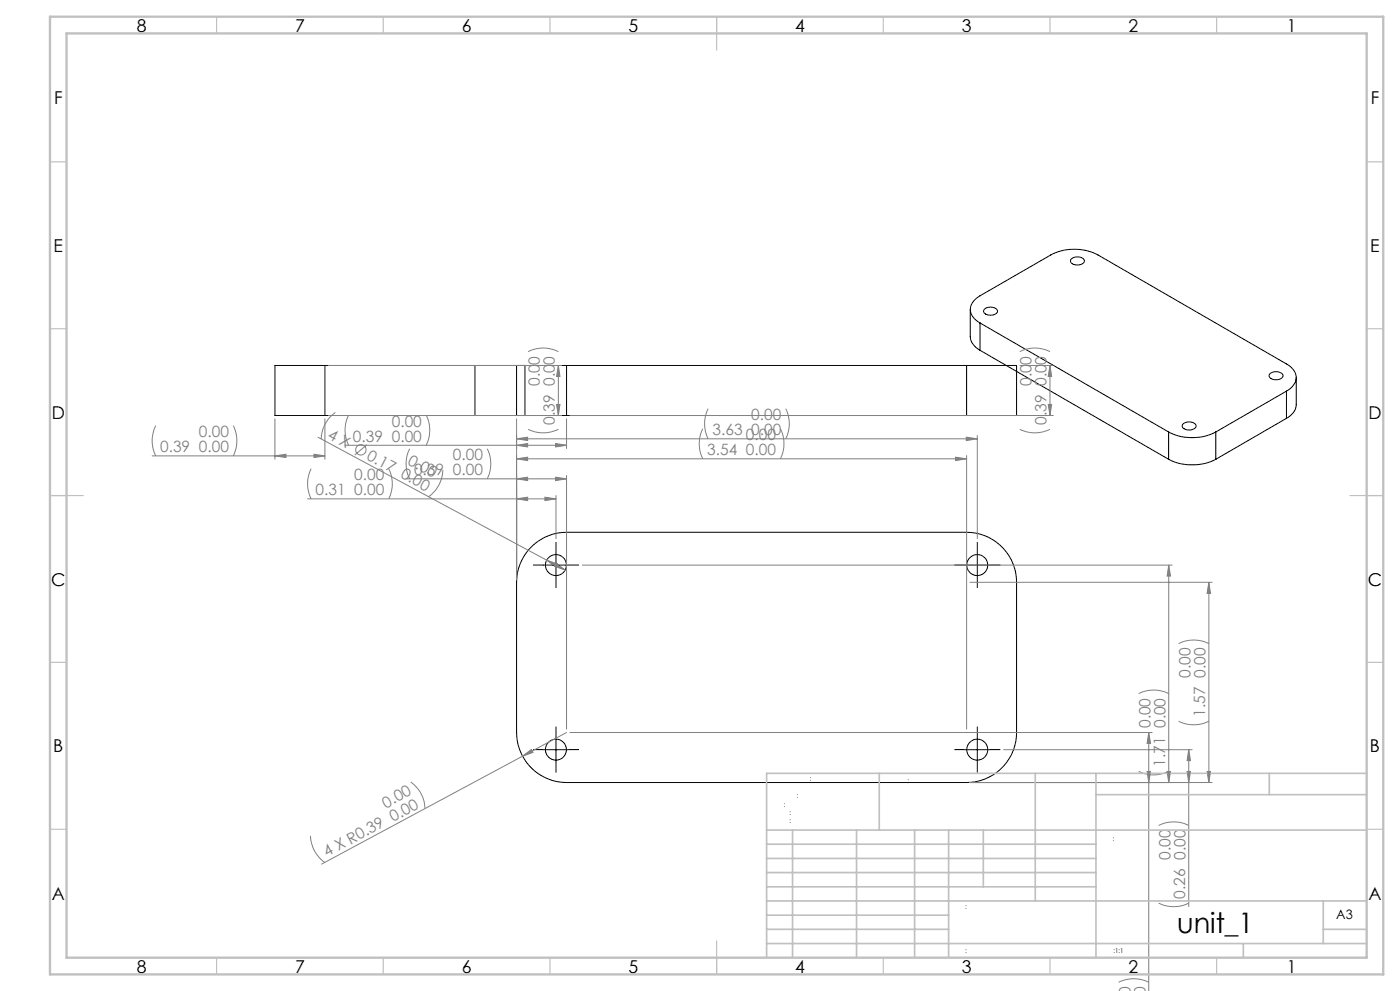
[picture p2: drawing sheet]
<svg xmlns="http://www.w3.org/2000/svg" width="420mm" height="297mm" viewBox="0 0 420 297" stroke-linecap="round" stroke-linejoin="round" font-family="sans-serif">
<g fill="none" stroke="#000" stroke-width=".3">
<path d="M321.3 77.7a2.57 2.57 0 0 1 4 .5 2.5 2.5 0 0 1-4.1 .3zM291.1 92.7v8.2a4.9 4.9 0 0 0 2.9 4.1M294 96.8a4.3 4.3 0 0 1-2.4-5.9l.7-1 1.7-1.3 21.2-12.2a15.6 15.6 0 0 1 14.2 0l56.5 32.7a4.5 4.5 0 0 1 2.7 5.4l-1 1.5-1.7 1.2M294 96.8l56.6 32.7M294 96.8v8.2M295.2 92.8a2.57 2.57 0 0 1 4.1 .5 2.51 2.51 0 0 1-3.9 .6l-.3-.4zM97.5 109.5h-15v15h15M97.5 109.5h45M97.5 109.5v15M142.5 109.5h15v15h-15M142.5 109.5v15M170 109.5h-15v15h15"/>
<path d="M170 109.5v15M170 109.5h120M290 109.5h15v15h-15M290 109.5v15M294 105l56.6 32.7M380.9 112.1a2.57 2.57 0 0 1 4 .5 2.5 2.5 0 0 1-4.1 .3zM385.9 117.2l-21.2 12.3M385.9 117.2v8.2M388.9 113.1v8.2a4.8 4.8 0 0 1-3 4.1M97.5 124.5h45M170 124.5h120M350.6 137.7a15.9 15.9 0 0 0 14.1 0"/>
<path d="M350.6 129.5a15.6 15.6 0 0 0 14.1 0M350.6 129.5v8.2M355 127a2.58 2.58 0 0 1 3.8 .7 2.5 2.5 0 0 1-4.1 .2v-.5zM364.7 129.5v8.2M385.9 125.4l-21.2 12.3M158.9 164.4a14.8 14.8 0 0 1 11.1-4.9h120a15 15 0 0 1 15 15v45a15 15 0 0 1-15 15h-120a15 15 0 0 1-15-15v-45a15 15 0 0 1 3.9-10.1zM163 169.4h7.5M166.8 165.6v7.5M289.4 169.4h7.5M293.2 165.6v7.5M163 224.7h7.5M166.8 220.9v7.5"/>
<path d="M289.4 224.7h7.5M293.2 220.9v7.5"/>
<circle cx="166.8" cy="169.4" r="3.2"/>
<circle cx="293.2" cy="169.4" r="3.2"/>
<circle cx="166.8" cy="224.7" r="3.2"/>
<circle cx="293.2" cy="224.7" r="3.2"/>
</g>
<g fill="none" stroke="#808080" stroke-width=".3">
<path d="M98.5 109.5h70M158.4 105.4a10.2 10.2 0 0 1 9.1 0M167.5 109.5l.5 3.3h-1zM167.5 109.5v15M305.9 105.4a10.2 10.2 0 0 1 9.1 0M306 109.5h10M315 109.5l.5 3.3h-1zM315 109.5v15M45.6 136.6h51.9M46.7 127.6a10.2 10.2 0 0 0 0 9M70 127.6a10.2 10.2 0 0 1 0 9M82.5 136.6l3.3-.5v1z"/>
<path d="M82.5 125.5v12.1M94.2 136.1l3.3 .5-3.3 .5zM95.4 131.1l74.1 39.7M97.5 125.5v12.1M98.5 124.5h70M100.6 123.6a10.1 10.1 0 0 0-4.3 8M103.5 133.5h66.5M104.6 124.4a9.9 9.9 0 0 0 0 9.1M110.1 133.3l-3.7 3M122.9 134.5a9.9 9.9 0 0 0 0 9M127.8 124.4a9.9 9.9 0 0 1 0 9.1M146.2 134.5a9.9 9.9 0 0 1 0 9"/>
<path d="M155 133.5l3.3-.6v1zM155 137.5l3.3-.5v1zM155 131.5l3.3-.5v1zM155 125.5v48M155 137.5h135M155 131.5h138.2M158.4 128.7a10.2 10.2 0 0 0 9.1 0M166.7 132.9l3.3 .6-3.3 .4zM167 121.2h1l-.5 3.3zM170 125.5v8.9M171 124.5h145M210.9 128.5a9.9 9.9 0 0 0 0 9"/>
<path d="M212.4 122.5a10.2 10.2 0 0 0 0 9M234.1 128.5a9.9 9.9 0 0 1 0 9M235.7 122.5a10.2 10.2 0 0 1 0 9M286.7 137l3.3 .5-3.3 .5zM289.9 131l3.3 .5-3.3 .5zM290 136.5v82M293.2 130.5v31M305.9 128.7a10.2 10.2 0 0 0 9.1 0M314.5 121.2h1l-.5 3.3zM92.3 149.5h74.5M93.3 140.5a10.2 10.2 0 0 0 0 9M116.6 140.5a10.2 10.2 0 0 1 0 9"/>
<path d="M121.8 143.5h48.2M132.9 140.9a10.2 10.2 0 0 1-4.3 8M155 149.5l3.3-.5v1zM155 143.5l3.3-.5v1zM163.5 149l3.3 .5-3.3 .5zM166.7 143l3.3 .5-3.3 .5zM166.8 148.5v13M170 142.5v76M164 167.9l3.1 1.1-.4 .9zM166.9 168.8l2.6 2-3.1-1.1zM174.7 169.4h176.9M291 174.5h72.6"/>
<path d="M350.6 169.4l.6 3.2h-1.1zM350.6 169.4v65.1M362.7 174.5l.4 3.3h-1zM362.7 174.5v60M353.6 192.9a9.9 9.9 0 0 1 9.1 0M170 219.5l-73.5 39.5M171 219.5h174.7M341.6 207.9a9.9 9.9 0 0 1 9 0M344.6 219.5l.6 3.3h-1.1zM344.6 219.5v77.6M353.6 216.1a9.9 9.9 0 0 0 9.1 0M123.2 234.3a10.2 10.2 0 0 1 4.3 8"/>
<path d="M156.8 226.6l2.6-2 .5 .9zM291 234.5h72.6M301.1 224.7h56.5M341.6 231.2a10.2 10.2 0 0 0 9 0M344.1 231.2h1.1l-.6 3.3zM350.1 231.2h1.1l-.6 3.3zM356.1 231.2h1.1l-.6 3.3zM356.6 224.7l.6 3.3h-1.1zM356.6 224.7v47M362.1 231.2h1l-.4 3.3zM93.1 250.5a10.1 10.1 0 0 0 4.3 8M347.6 247.4a9.9 9.9 0 0 1 9 0"/>
<path d="M347.6 270.6a9.9 9.9 0 0 0 9 0M335.6 294.4a10.2 10.2 0 0 1 9 0"/>
<circle cx="108.2" cy="134.8" r="1.56"/>
</g>
<g fill="none" stroke="#000" stroke-width=".3" stroke-dasharray="15.2 1.3 1.3 1.3" stroke-linecap="butt">
<path d="M163.1 169.3h-3.2M166.8 165.6v-3.2M166.8 173.1v3.1M170.6 169.3h3.1M289.4 169.3h-3.1M293.2 165.6v-3.2M293.2 173.1v3.1M296.9 169.3h3.2M163.1 224.7h-3.2M166.8 220.9v-3.1M166.8 228.4v3.2M170.6 224.7h3.1"/>
<path d="M289.4 224.7h-3.1M293.2 220.9v-3.1M293.2 228.4v3.2M296.9 224.7h3.2"/>
</g>
<g fill="none" stroke="#c0c0c0" stroke-width=".35">
<path d="M65 5v5M115 5v5M165 5v5M215 5v10M265 5v5M315 5v5M365 5v5M15 48.5h5M410 48.5h5M15 98.5h5M410 98.5h5M15 148.5h10"/>
<path d="M405 148.5h10M15 198.5h5M410 198.5h5M15 248.5h5M410 248.5h5M65 287v5M115 287v5M165 287v5M215 282v10M265 287v5M315 287v5M365 287v5"/>
</g>
<g fill="none" stroke="#c0c0c0" stroke-width=".5">
<path d="M263.8 231.8v17M310.6 231.8v38.2M328.8 231.8v55.2M328.8 238.2h81.2M380.8 231.8v6.4M410 231.8h-180v55.2M230 248.8h180M230 257.3h98.8M230 253h98.8M237.8 248.8v38.2M257 248.8v38.2M274.4 248.8v38.2"/>
<path d="M284.6 248.8v38.2M295 248.8v17M230 265.8h98.8M230 261.5h98.8M230 278.5h54.6M230 274.3h54.6M230 270h180M397 278.5h13M397 270v12.8M230 282.8h180M373 282.8v4.2"/>
</g>
<path d="M15 5h400v287h-400zM20 10h390v277h-390z" fill="none" stroke="#c0c0c0" stroke-width=".7"/>
<g fill="#808080">
<path d="M156.8 226.6l2.6-2 .5 .9z"/>
<path d="M166.9 168.8l-.5 .9 3.1 1.1zM164 167.9l2.7 2 .4-.9z"/>
<path d="M166.7 132.9l3.3 .6-3.3 .4zM155 133.5l3.3-.6v1zM94.2 136.1l3.3 .5-3.3 .5zM82.5 136.6l3.3-.5v1z"/>
<path d="M155 149.5l3.3-.5v1zM163.5 149l3.3 .5-3.3 .5zM155 143.5l3.3-.5v1zM166.7 143l3.3 .5-3.3 .5zM155 137.5l3.3-.5v1zM286.7 137l3.3 .5-3.3 .5zM155 131.5l3.3-.5v1zM289.9 131l3.3 .5-3.3 .5z"/>
<path d="M344.1 231.2h1.1l-.6 3.3zM344.6 219.5l.6 3.3h-1.1zM350.1 231.2h1.1l-.6 3.3zM350.6 169.4l.6 3.2h-1.1zM356.1 231.2h1.1l-.6 3.3zM356.6 224.7l.6 3.3h-1.1zM362.1 231.2h1l-.4 3.3zM362.7 174.5l.4 3.3h-1z"/>
<path d="M315 109.5l.5 3.3h-1zM314.5 121.2h1l-.5 3.3zM167.5 109.5l.5 3.3h-1zM167 121.2h1l-.5 3.3z"/>
</g>
<text font-size="8.5" x="353.1" y="279.7">unit_1</text>
<g font-size="5.3">
<text x="41" y="9.5">8</text>
<text x="88.5" y="9.5">7</text>
<text x="138.5" y="9.5">6</text>
<text x="188.5" y="9.5">5</text>
<text x="238.5" y="9.5">4</text>
<text x="288.5" y="9.5">3</text>
<text x="338.5" y="9.5">2</text>
<text x="386" y="9.5">1</text>
<text x="16.2" y="31.2">F</text>
<text x="411.2" y="31.2">F</text>
<text x="16.1" y="75.5">E</text>
<text x="411.1" y="75.5">E</text>
<text x="15.5" y="125.5">D</text>
<text x="410.5" y="125.5">D</text>
<text x="15.4" y="175.5">C</text>
<text x="410.4" y="175.5">C</text>
<text x="16" y="225.5">B</text>
<text x="411" y="225.5">B</text>
<text x="15.5" y="269.7">A</text>
<text x="410.5" y="269.7">A</text>
<text x="41" y="291.5">8</text>
<text x="88.5" y="291.5">7</text>
<text x="138.5" y="291.5">6</text>
<text x="188.5" y="291.5">5</text>
<text x="238.5" y="291.5">4</text>
<text x="288.5" y="291.5">3</text>
<text x="338.5" y="291.5">2</text>
<text x="386" y="291.5">1</text>
</g>
<g font-size="4.7" fill="#808080">
<text x="162" y="115.7" transform="rotate(-90 162 115.7)">0.00</text>
<text x="309.5" y="115.7" transform="rotate(-90 309.5 115.7)">0.00</text>
<text x="225.4" y="126">0.00</text>
<text x="59.7" y="131.1">0.00</text>
<text x="98" y="131.2" transform="rotate(28 98 131.2)">4 X</text>
<text x="117.5" y="127.9">0.00</text>
<text x="166.4" y="127.3" transform="rotate(-90 166.4 127.3)">0.39 0.00</text>
<text x="213.8" y="130.4">3.63 0.00</text>
<text x="223.8" y="132">0.00</text>
<text x="313.9" y="127.3" transform="rotate(-90 313.9 127.3)">0.39 0.00</text>
<text x="48" y="135.5">0.39 0.00</text>
<text x="105.9" y="132.4">0.39 0.00</text>
<text x="109.7" y="137.5" transform="rotate(28 109.7 137.5)">0.17 0.00</text>
<text x="135.8" y="138">0.00</text>
<text x="212.2" y="136.4">3.54 0.00</text>
<text x="106.3" y="144">0.00</text>
<text x="122.1" y="139.1" transform="rotate(28 122.1 139.1)">0.00</text>
<text x="124.2" y="142.4">0.39 0.00</text>
<text x="94.7" y="148.4">0.31 0.00</text>
<text x="357.1" y="203.2" transform="rotate(-90 357.1 203.2)">0.00</text>
<text x="361.6" y="214.8" transform="rotate(-90 361.6 214.8)">1.57 0.00</text>
<text x="345.1" y="218.2" transform="rotate(-90 345.1 218.2)">0.00</text>
<text x="349.6" y="229.8" transform="rotate(-90 349.6 229.8)">1.71 0.00</text>
<text x="115.8" y="242.3" transform="rotate(-28 115.8 242.3)">0.00</text>
<text x="98.1" y="256.9" transform="rotate(-28 98.1 256.9)">4 X R0.39 0.00</text>
<text x="351.1" y="257.7" transform="rotate(-90 351.1 257.7)">0.00</text>
<text x="355.6" y="269.4" transform="rotate(-90 355.6 269.4)">0.26 0.00</text>
</g>
<text font-size="3.9" x="400.9" y="275.5">A3</text>
<g font-size="2">
<text x="239.1" y="239.2">:</text>
<text x="243" y="234.2">:</text>
<text x="272.2" y="234.6">:</text>
<text x="235.1" y="241.7">:</text>
<text x="236.8" y="244.2">:</text>
<text x="236.8" y="246.8">:</text>
<text x="333.9" y="251.9">:</text>
<text x="289.6" y="272.5">:</text>
<text x="289.6" y="285.5">:</text>
<text x="334" y="285.6">:1:1</text>
</g>
</svg>
